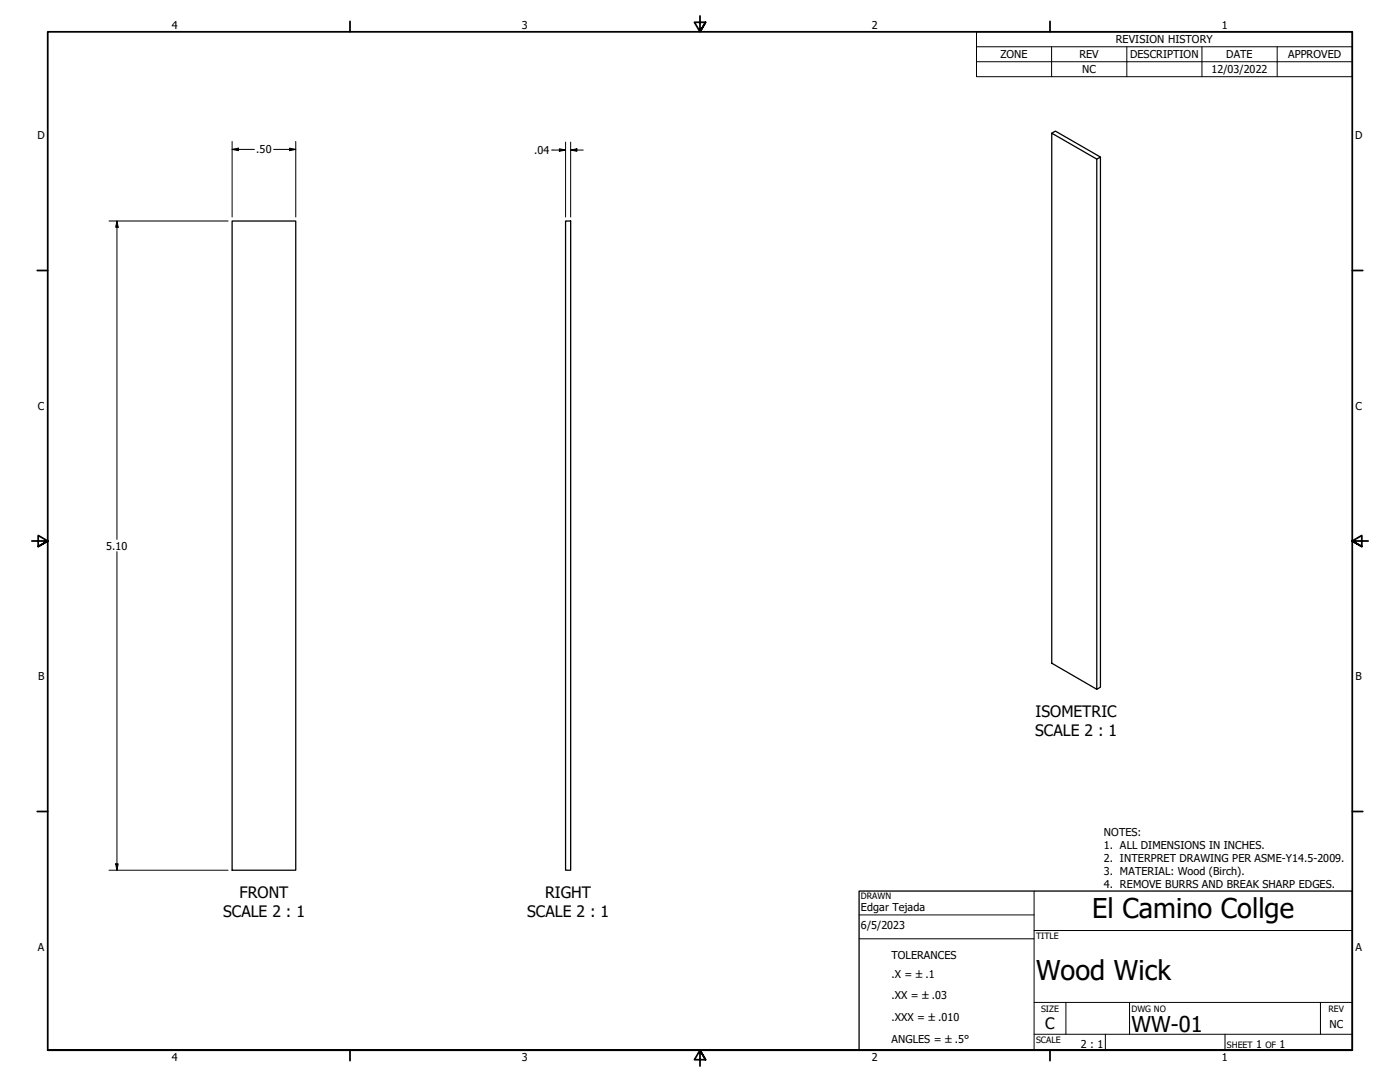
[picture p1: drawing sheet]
<svg xmlns="http://www.w3.org/2000/svg" width="559mm" height="432mm" viewBox="0 0 559 432" stroke-linecap="round" stroke-linejoin="round" font-family="sans-serif">
<!-- layer: Visible (ANSI) -->
<path d="M419.8 53.1l18 10.4v211.6l-18-10.4zM419.8 53.1l1.5-.8 17.9 10.4M437.8 63.5l1.4-.8v211.6l-1.4 .8M92.6 88.2h25.4v259.1h-25.4zM225.7 88.2h2.1v259.1h-2.1z" fill="none" stroke="#000" stroke-width=".51"/>
<!-- layer: Border (ANSI) -->
<g fill="none" stroke="#000" stroke-width=".7">
<path d="M139.7 8.5v4.2M279.4 6.3v6.4l-2.2-3.8h4.4l-2.2 3.8 2.2-3.8M419.1 8.5v4.2M14.9 107.9h4.1M539.8 107.9h4.1M12.7 215.9h6.3l-3.8-2.2v4.4l3.8-2.2-3.8 2.2M546.1 215.9h-6.3l3.8-2.2v4.4l-3.8-2.2 3.8 2.2M14.9 323.8h4.1M539.8 323.8h4.1M19 419.1v-406.4h520.8v406.4h-520.8h520.8M139.7 419.1v4.2M419.1 419.1v4.2"/>
<path d="M281.6 422.9l-2.2-3.8 2.2 3.8h-4.4l2.2-3.8v6.3"/>
</g>
<!-- layer: Title (ANSI) -->
<path d="M412.7 355.6v63.5M342.9 365.1h69.8M342.9 374.6h69.8M412.7 371.3h127.1M412.7 412.7h127.1M412.7 400h127.1M425.4 400v12.7M441.2 412.7v6.4M450.8 400v12.7M488.9 412.7v6.4M527 400v12.7" fill="none" stroke="#000" stroke-width=".4"/>
<path d="M342.9 355.6h196.9v63.5h-196.9z" fill="none" stroke="#000" stroke-width=".51"/>
<!-- layer: Symbol (ANSI) -->
<path d="M389.8 18.7v-6h150v6M419.7 18.7v11.9M449.8 18.7v11.9M479.7 18.7v11.9M509.8 18.7v11.9M539.8 18.7h-150v5.9M539.8 18.7v11.9h-150v-6M389.8 24.6h150" fill="none" stroke="#000" stroke-width=".4"/>
<!-- layer: Dimension (ANSI) -->
<g fill="none" stroke="#000" stroke-width=".4">
<path d="M92.6 59.6l2.6-.5v1zM92.6 59.6h8.9M92.6 56.5v30.1M109.2 59.6h8.8M115.6 59.1l2.4 .5-2.4 .5zM118 56.5v30.1M220.2 59.9h5.5M223.3 59.4l2.4 .5-2.4 .5zM225.7 56.7v29.9M227.8 59.9l2.5-.5v1zM227.8 59.9h5M227.8 56.7v29.9"/>
<path d="M43.5 88.2h47.6M46.7 88.2l.5 2.5h-1zM46.7 88.2v127.1M46.7 220.2v127.1M43.5 347.3h47.6M46.2 344.7h1l-.5 2.6z"/>
</g>
<g fill="#000">
<path d="M92.6 59.6l2.6-.5v1z" fill-rule="evenodd"/>
<path d="M227.8 59.9l2.5-.5v1z" fill-rule="evenodd"/>
<path d="M115.6 59.1l2.4 .5-2.4 .5z" fill-rule="evenodd"/>
<path d="M223.3 59.4l2.4 .5-2.4 .5z" fill-rule="evenodd"/>
<path d="M46.7 88.2l.5 2.5h-1z" fill-rule="evenodd"/>
<path d="M46.2 344.7h1l-.5 2.6z" fill-rule="evenodd"/>
</g>
<g font-size="10.9">
<text x="436" y="366.5">El Camino Collge</text>
<text x="413.5" y="391.1">Wood Wick</text>
</g>
<text font-size="8.7" x="451.6" y="411.9">WW-01</text>
<g font-size="6.3">
<text x="413.3" y="286.2">ISOMETRIC</text>
<text x="413.2" y="293.8">SCALE 2 : 1</text>
<text x="95.6" y="358.5">FRONT</text>
<text x="217.6" y="358.4">RIGHT</text>
<text x="89" y="366">SCALE 2 : 1</text>
<text x="210.4" y="366">SCALE 2 : 1</text>
<text x="417.2" y="410.8">C</text>
</g>
<g font-size="4.3">
<text x="68.6" y="11.7">4</text>
<text x="208.3" y="11.7">3</text>
<text x="348" y="11.7">2</text>
<text x="487.7" y="11.7">1</text>
<text x="445.4" y="17.3">REVISION HISTORY</text>
<text x="399.3" y="23.2">ZONE</text>
<text x="430.8" y="23.2">REV</text>
<text x="451" y="23.2">DESCRIPTION</text>
<text x="489.5" y="23.2">DATE</text>
<text x="514.1" y="23.2">APPROVED</text>
<text x="432" y="29.2">NC</text>
<text x="483.6" y="29">12/03/2022</text>
<text x="15" y="55.6">D</text>
<text x="540.9" y="55.6">D</text>
<text x="102.3" y="61.2">.50</text>
<text x="213.2" y="61.5">.04</text>
<text x="15.1" y="163.5">C</text>
<text x="541" y="163.5">C</text>
<text x="42.4" y="219.3">5.10</text>
<text x="15.2" y="271.5">B</text>
<text x="541.1" y="271.5">B</text>
<text x="440.6" y="333.6">NOTES:</text>
<text x="440.6" y="338.8">1. ALL DIMENSIONS IN INCHES.</text>
<text x="440.6" y="344">2. INTERPRET DRAWING PER ASME-Y14.5-2009.</text>
<text x="440.6" y="349.3">3. MATERIAL: Wood (Birch).</text>
<text x="440.6" y="354.5">4. REMOVE BURRS AND BREAK SHARP EDGES.</text>
<text x="343.7" y="363.5">Edgar Tejada</text>
<text x="343.7" y="370.9">6/5/2023</text>
<text x="15.1" y="379.4">A</text>
<text x="355.9" y="382.8">TOLERANCES</text>
<text x="541" y="379.4">A</text>
<text x="355.9" y="390.2">.X = ±.1</text>
<text x="355.9" y="398.8">.XX = ±.03</text>
<text x="355.9" y="407.5">.XXX = ±.010</text>
<text x="530.6" y="410.1">NC</text>
<text x="355.9" y="416.1">ANGLES = ±.5°</text>
<text x="431.4" y="418.3">2 : 1</text>
<text x="501.3" y="418.3">1</text>
<text x="510.7" y="418.3">1</text>
<text x="68.6" y="423.3">4</text>
<text x="208.3" y="423.3">3</text>
<text x="348" y="423.3">2</text>
<text x="487.7" y="423.3">1</text>
</g>
<g font-size="3.5">
<text x="343.7" y="358.9">DRAWN</text>
<text x="413.5" y="374.6">TITLE</text>
<text x="415.5" y="403.9">SIZE</text>
<text x="451.6" y="403.9">DWG NO</text>
<text x="530.3" y="403.9">REV</text>
<text x="413.5" y="416.1">SCALE</text>
<text x="489.7" y="418.3">SHEET</text>
<text x="505.1" y="418.3">OF</text>
</g>
</svg>
